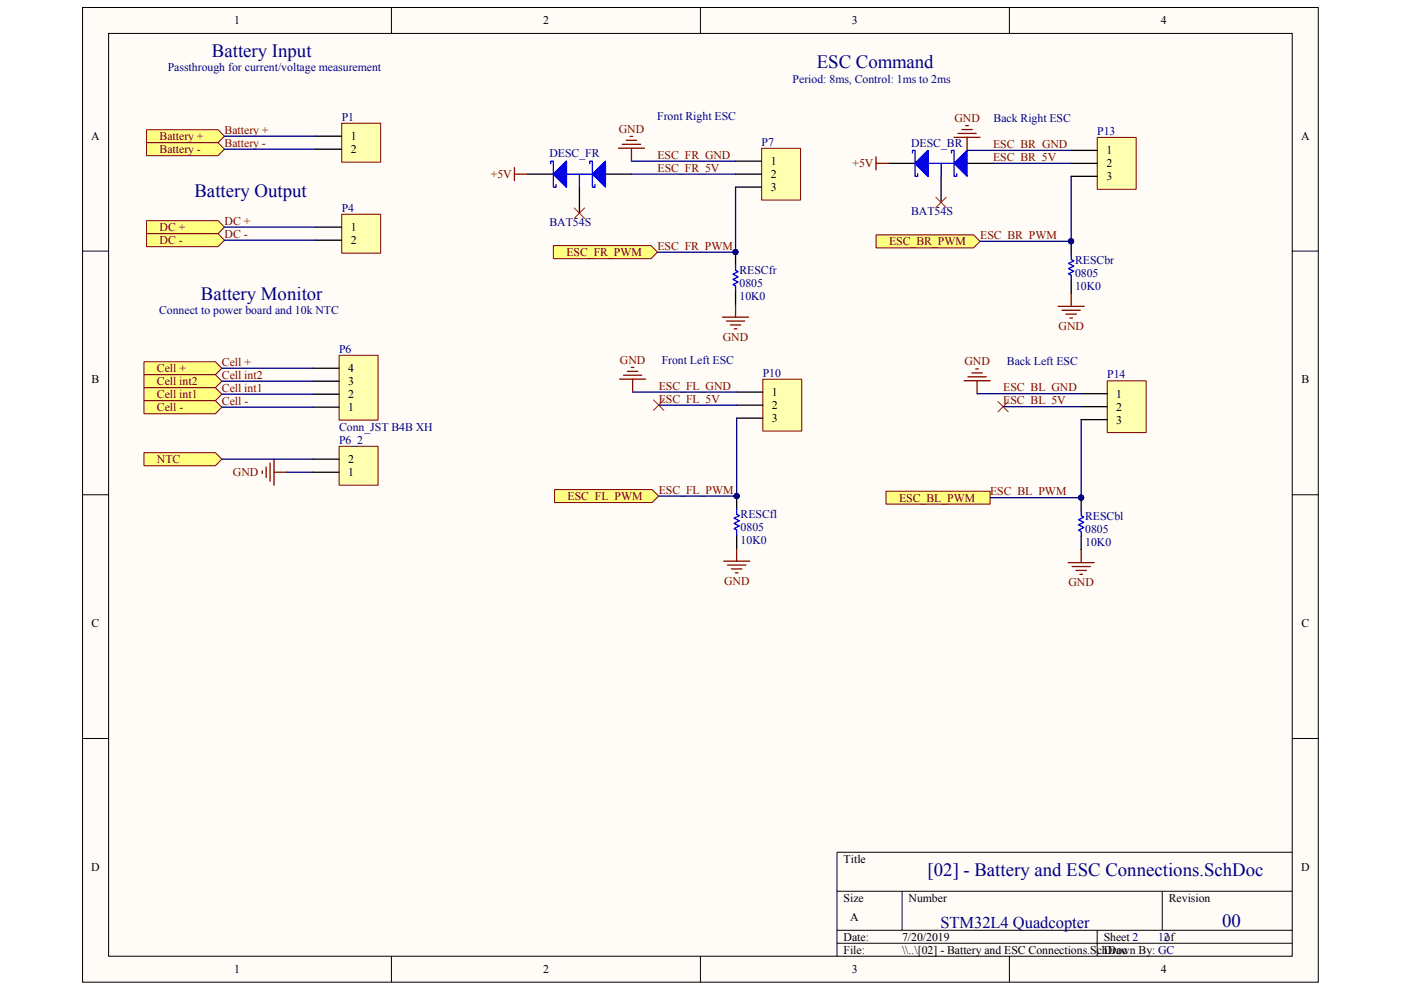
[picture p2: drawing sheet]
<svg xmlns="http://www.w3.org/2000/svg" width="297mm" height="210mm" viewBox="0 0 297 210" stroke-linecap="round" stroke-linejoin="round" font-family="sans-serif">
<path d="M17.5 1.6h262v206.7h-262z" fill="#fffcf8"/>
<path d="M17.5 1.6h262v206.7h-262z" fill="none" stroke="#000" stroke-width=".21"/>
<path d="M23 7.1h251v195.7h-251z" fill="#fffcf8"/>
<g fill="none" stroke="#000" stroke-width=".21">
<path d="M23 7.1h251v195.7h-251zM83 1.6v5.5M148.5 1.6v5.5M214 1.6v5.5M17.5 53.3h5.5M274 53.3h5.5M17.5 104.9h5.5M274 104.9h5.5M17.5 156.6h5.5M274 156.6h5.5M177.5 189h96.5M177.5 197.3h96.5"/>
<path d="M191.3 189v8.3M232.6 197.3v5.5M246.4 189v8.3M274 180.8h-96.5v22M83 202.8v5.5M148.5 202.8v5.5M177.5 200.1h96.5M214 202.8v5.5"/>
</g>
<path d="M72.5 26.2h8.2v8.2h-8.2z" fill="#ffffb0"/>
<path d="M72.5 26.1h8.2v8.3h-8.2z" fill="none" stroke="#800000" stroke-width=".21"/>
<path d="M66.9 28.9h5.5M66.9 31.6h5.5" fill="none" stroke="#000" stroke-width=".28"/>
<path d="M161.5 31.5h8.2v10.9h-8.2z" fill="#ffffb0"/>
<path d="M161.5 31.5h8.2v10.9h-8.2z" fill="none" stroke="#800000" stroke-width=".21"/>
<path d="M156 34.2h5.5M156 36.9h5.5M156 39.7h5.5" fill="none" stroke="#000" stroke-width=".28"/>
<path d="M72.5 45.5h8.2v8.2h-8.2z" fill="#ffffb0"/>
<path d="M72.5 45.4h8.2v8.3h-8.2z" fill="none" stroke="#800000" stroke-width=".21"/>
<path d="M66.9 48.2h5.5M66.9 50.9h5.5" fill="none" stroke="#000" stroke-width=".28"/>
<g fill="#ffff80" stroke="#800000" stroke-width=".21">
<path d="M31.1 27.5h15.1l1.4 1.4-1.4 1.4h-15.1z" fill-rule="evenodd"/>
<path d="M31.1 30.3h15.1l1.4 1.3-1.4 1.4h-15.1z" fill-rule="evenodd"/>
<path d="M31.1 46.8h15.1l1.4 1.4-1.4 1.4h-15.1z" fill-rule="evenodd"/>
<path d="M31.1 49.6h15.1l1.4 1.3-1.4 1.4h-15.1z" fill-rule="evenodd"/>
<path d="M30.5 76.7h15.2l1.4 1.4-1.4 1.4h-15.2z" fill-rule="evenodd"/>
<path d="M30.5 79.5h15.2l1.4 1.4-1.4 1.3h-15.2z" fill-rule="evenodd"/>
<path d="M30.5 82.2h15.2l1.4 1.4-1.4 1.4h-15.2z" fill-rule="evenodd"/>
<path d="M30.5 85h15.2l1.4 1.4-1.4 1.4h-15.2z" fill-rule="evenodd"/>
<path d="M117.3 52.1h20.7l1.4 1.4-1.4 1.4h-20.7z" fill-rule="evenodd"/>
</g>
<g fill="none" stroke="#800000" stroke-width=".28">
<path d="M131.1 31.4h5.5M131.9 30.6h3.9M132.8 29.8h2.2M133.6 28.9h.6M133.9 31.4v2.8M202.3 29.1h5.5M203.1 28.3h3.9M203.9 27.5h2.2M204.8 26.6h.5M205 29.1v2.8M132.2 79.6h3.9M133 78.8h2.2"/>
<path d="M133.9 77.9h.5M205.2 79.9h3.9M206.1 79.1h2.2M206.9 78.3h.5M131.4 80.4h5.5M134.1 80.4v2.8M204.4 80.8h5.5M207.2 80.8v2.7"/>
</g>
<g fill="#ffff80" stroke="#800000" stroke-width=".21">
<path d="M117.6 103.8h20.7l1.4 1.4-1.4 1.4h-20.7z" fill-rule="evenodd"/>
<path d="M185.7 49.8h20.7l1.4 1.4-1.4 1.4h-20.7z" fill-rule="evenodd"/>
<path d="M187.9 104.2h22v2.7h-22z" fill-rule="evenodd"/>
</g>
<path d="M55.6 99.9v.5M56.4 99.1v2.2M57.3 98.2v3.9M58.1 97.4v5.5M58.1 100.2h2.8" fill="none" stroke="#800000" stroke-width=".28"/>
<path d="M30.5 96h15.2l1.4 1.4-1.4 1.4h-15.2z" fill-rule="evenodd" fill="#ffff80" stroke="#800000" stroke-width=".21"/>
<path d="M122.8 39.7v5.5M128.4 36.9h5.5" fill="none" stroke="#000" stroke-width=".28"/>
<path d="M125.6 36.9l2.8-2.7v5.5z" fill="#00f"/>
<path d="M125.6 36.9l2.8-2.7v5.5z" fill="none" stroke="#00f" stroke-width=".28"/>
<path d="M111.8 36.9h5.5" fill="none" stroke="#000" stroke-width=".28"/>
<path d="M117.3 36.9l2.8-2.7v5.5z" fill="#00f"/>
<path d="M117.3 36.9l2.8-2.7v5.5z" fill="none" stroke="#00f" stroke-width=".28"/>
<path d="M117.3 36.9l2.8-2.7v5.5z" fill="#00f"/>
<path d="M116.8 34.7v-.5h.5v5.5h.6v-.6M117.3 36.9l2.8-2.7v5.5zM120.1 36.9h5.5M122.8 36.9v2.8M125 34.7v-.5h.6v5.5h.6v-.6" fill="none" stroke="#00f" stroke-width=".28"/>
<path d="M199.5 37.4v5.5M205 34.6h5.6" fill="none" stroke="#000" stroke-width=".28"/>
<path d="M202.3 34.6l2.7-2.7v5.5z" fill="#00f"/>
<path d="M202.3 34.6l2.7-2.7v5.5z" fill="none" stroke="#00f" stroke-width=".28"/>
<path d="M188.5 34.6h5.5" fill="none" stroke="#000" stroke-width=".28"/>
<path d="M194 34.6l2.8-2.7v5.5z" fill="#00f"/>
<path d="M194 34.6l2.8-2.7v5.5z" fill="none" stroke="#00f" stroke-width=".28"/>
<path d="M194 34.6l2.8-2.7v5.5z" fill="#00f"/>
<path d="M193.5 32.4v-.5h.5v5.5h.6v-.5M194 34.6l2.8-2.7v5.5zM196.8 34.6h5.5M199.5 34.6v2.8M201.7 32.4v-.5h.6v5.5h.5v-.5" fill="none" stroke="#00f" stroke-width=".28"/>
<path d="M71.9 75.4h8.3v13.7h-8.3z" fill="#ffffb0"/>
<path d="M71.9 75.4h8.3v13.7h-8.3z" fill="none" stroke="#800000" stroke-width=".21"/>
<path d="M66.4 78.1h5.5M66.4 86.4h5.5M66.4 83.6h5.5M66.4 80.9h5.5" fill="none" stroke="#000" stroke-width=".28"/>
<path d="M121.7 44.1l2.2 2.2M123.9 44.1l-2.2 2.2M198.4 41.8l2.2 2.2M200.6 41.8l-2.2 2.2M138.6 84.8l2.2 2.2M140.8 84.8l-2.2 2.2M211.6 85.2l2.2 2.2M213.8 85.2l-2.2 2.2" fill="none" stroke="#f00" stroke-width=".21"/>
<path d="M109.1 35.6v2.7M109.1 36.9h2.7M185.7 34.6h2.8M185.7 33.3v2.7" fill="none" stroke="#800000" stroke-width=".28"/>
<path d="M161.8 80.5h8.2v10.9h-8.2z" fill="#ffffb0"/>
<path d="M161.7 80.4h8.3v11h-8.3z" fill="none" stroke="#800000" stroke-width=".21"/>
<path d="M156.2 83.2h5.5M156.2 85.9h5.5M156.2 88.7h5.5" fill="none" stroke="#000" stroke-width=".28"/>
<g fill="none" stroke="#000080" stroke-width=".28">
<path d="M47.6 28.9h19.3M47.6 31.6h19.3M133.9 34.2h22.1M133.9 36.9h22.1M156 39.7v13.8h-16.6M205 31.9h22.1M210.6 34.6h16.5M227.1 37.4v13.8h-19.3M47.6 48.2h19.3M47.6 50.9h19.3M47.1 78.1h19.3M47.1 80.9h19.3"/>
<path d="M47.1 83.6h19.3M47.1 86.4h19.3M47.1 97.4h19.3M134.1 83.2h22.1M139.7 85.9h16.5M156.2 88.7v16.5h-16.5M207.2 83.5h22M212.7 86.3h16.5M229.2 89v16.6h-19.3M60.9 100.2h5.5"/>
</g>
<g fill="#000080" stroke="#000080" stroke-width=".21">
<circle cx="155.9" cy="53.5" r=".53"/>
<circle cx="156.2" cy="105.2" r=".54"/>
<circle cx="227.1" cy="51.2" r=".54"/>
<circle cx="229.2" cy="105.5" r=".54"/>
</g>
<path d="M232.7 29.2h8.2v11h-8.2z" fill="#ffffb0"/>
<path d="M232.6 29.1h8.3v11.1h-8.3z" fill="none" stroke="#800000" stroke-width=".21"/>
<path d="M227.1 31.9h5.5M227.1 34.6h5.5M227.1 37.4h5.5" fill="none" stroke="#000" stroke-width=".28"/>
<path d="M234.8 80.8h8.2v11h-8.2z" fill="#ffffb0"/>
<path d="M234.8 80.8h8.2v11h-8.2z" fill="none" stroke="#800000" stroke-width=".21"/>
<path d="M156 53.5v2.7M227.1 51.2v2.8M227.1 59.5v2.7M156 61.7v2.8M229.2 83.5h5.5M229.2 86.3h5.5M229.2 89h5.5M156.2 105.2v2.8M156.2 113.5v2.7M229.2 105.6v2.7M229.2 113.8v2.8" fill="none" stroke="#000" stroke-width=".28"/>
<g fill="none" stroke="#800000" stroke-width=".28">
<path d="M153.2 67.3h5.5M154 68.1h3.9M154.9 68.9h2.2M155.7 69.7h.5M156 64.5v2.8M224.3 65h5.6M225.2 65.8h3.8M226 66.6h2.2M226.8 67.5h.6M227.1 62.2v2.8M153.4 119h5.6M154.3 119.8h3.8"/>
<path d="M156.2 116.2v2.8M226.5 119.3h5.5M229.2 116.6v2.7M155.1 120.7h2.2M155.9 121.5h.6M227.3 120.2h3.9M228.1 121h2.2M229 121.8h.5"/>
</g>
<g fill="#000080" stroke="#000080" stroke-width=".21">
<circle cx="155.9" cy="53.5" r=".53"/>
<circle cx="156.2" cy="105.2" r=".54"/>
<circle cx="227.1" cy="51.2" r=".54"/>
<circle cx="229.2" cy="105.5" r=".54"/>
</g>
<path d="M156 56.2v1.1l.5 .3-1.1 .6 1.1 .5-1.1 .6 1.1 .5-1.1 .6 .6 .2v1.1M227.1 54v1.1l.6 .2-1.2 .6 1.2 .5-1.2 .6 1.2 .5-1.2 .6 .6 .3v1.1M156.2 108v1.1l.6 .3-1.2 .5 1.2 .6-1.2 .5 1.2 .6-1.2 .5 .6 .3v1.1M229.2 108.3v1.1l.6 .3-1.1 .5 1.1 .6-1.1 .5 1.1 .6-1.1 .6 .5 .2v1.1" fill="none" stroke="#00f" stroke-width=".28"/>
<path d="M71.9 94.7h8.3v8.2h-8.3z" fill="#ffffb0"/>
<path d="M71.9 94.7h8.3v8.2h-8.3z" fill="none" stroke="#800000" stroke-width=".21"/>
<path d="M66.4 97.4h5.5M66.4 100.2h5.5" fill="none" stroke="#000" stroke-width=".28"/>
<g font-size="4" fill="#000080">
<text x="44.9" y="12.1">Battery Input</text>
<text x="173.2" y="14.5">ESC Command</text>
<text x="41.2" y="41.8">Battery Output</text>
<text x="42.6" y="63.7">Battery Monitor</text>
<text x="196.7" y="185.8">[02] - Battery and ESC Connections.SchDoc</text>
<text x="259.1" y="196.6">00</text>
</g>
<text font-size="3.5" fill="#000080" x="199.4" y="196.7">STM32L4 Quadcopter</text>
<g font-size="2.5">
<text x="49.6" y="5.2">1</text>
<text x="115.1" y="5.2">2</text>
<text x="180.6" y="5.2">3</text>
<text x="246.1" y="5.2">4</text>
<text x="19.4" y="29.6">A</text>
<text x="74.4" y="29.7">1</text>
<text x="275.9" y="29.6">A</text>
<text x="74.4" y="32.5">2</text>
<text x="163.4" y="35.1">1</text>
<text x="234.6" y="32.7">1</text>
<text x="234.6" y="35.5">2</text>
<text x="163.4" y="37.8">2</text>
<text x="163.4" y="40.6">3</text>
<text x="234.6" y="38.2">3</text>
<text x="74.4" y="49">1</text>
<text x="74.4" y="51.8">2</text>
<text x="19.4" y="81.3">B</text>
<text x="73.8" y="81.7">3</text>
<text x="73.8" y="78.9">4</text>
<text x="275.9" y="81.3">B</text>
<text x="73.8" y="87.2">1</text>
<text x="73.8" y="84.5">2</text>
<text x="163.7" y="84">1</text>
<text x="163.7" y="86.8">2</text>
<text x="163.7" y="89.5">3</text>
<text x="236.7" y="84.4">1</text>
<text x="236.7" y="87.1">2</text>
<text x="236.7" y="89.9">3</text>
<text x="73.8" y="101">1</text>
<text x="73.8" y="98.2">2</text>
<text x="19.4" y="133">C</text>
<text x="275.9" y="133">C</text>
<text x="19.4" y="184.7">D</text>
<text x="178.9" y="183">Title</text>
<text x="275.9" y="184.7">D</text>
<text x="178.9" y="191.3">Size</text>
<text x="192.6" y="191.3">Number</text>
<text x="247.8" y="191.3">Revision</text>
<text x="180.2" y="195.4">A</text>
<text x="178.9" y="199.5">Date:</text>
<text x="178.9" y="202.3">File:</text>
<text x="191.3" y="202.3">\\..\[02] - Battery and ESC Connections.SchDoc</text>
<text x="191.3" y="199.5">7/20/2019</text>
<text x="234" y="199.5">Sheet 2</text>
<text x="234" y="202.3">Drawn By: GC</text>
<text x="246.9" y="199.5">of</text>
<text x="49.6" y="206.4">1</text>
<text x="115.1" y="206.4">2</text>
<text x="180.6" y="206.4">3</text>
<text x="246.1" y="206.4">4</text>
</g>
<g font-size="2.5" fill="#000080">
<text x="35.6" y="15.2">Passthrough for current/voltage measurement</text>
<text x="168.1" y="17.7">Period: 8ms, Control: 1ms to 2ms</text>
<text x="72.5" y="25.6">P1</text>
<text x="139.3" y="25.4">Front Right ESC</text>
<text x="210.6" y="25.8">Back Right ESC</text>
<text x="232.6" y="28.6">P13</text>
<text x="116.5" y="33.4">DESC_FR</text>
<text x="161.5" y="30.9">P7</text>
<text x="193.2" y="31.1">DESC_BR</text>
<text x="72.5" y="44.9">P4</text>
<text x="193.2" y="45.7">BAT54S</text>
<text x="116.5" y="48">BAT54S</text>
<text x="156.8" y="58.2">RESCfr</text>
<text x="227.9" y="58.7">0805</text>
<text x="227.9" y="55.9">RESCbr</text>
<text x="156.8" y="61">0805</text>
<text x="156.8" y="63.7">10K0</text>
<text x="227.9" y="61.4">10K0</text>
<text x="33.7" y="66.7">Connect to power board and 10k NTC</text>
<text x="71.9" y="74.8">P6</text>
<text x="140.3" y="77.1">Front Left ESC</text>
<text x="213.5" y="77.5">Back Left ESC</text>
<text x="161.7" y="79.9">P10</text>
<text x="234.8" y="80.2">P14</text>
<text x="71.9" y="91.3">Conn_JST B4B XH</text>
<text x="71.9" y="94.1">P6_2</text>
<text x="157" y="112.7">0805</text>
<text x="157" y="109.9">RESCfl</text>
<text x="230.1" y="113">0805</text>
<text x="230.1" y="110.3">RESCbl</text>
<text x="157" y="115.4">10K0</text>
<text x="230.1" y="115.8">10K0</text>
<text x="245.5" y="199.7">12</text>
</g>
<g font-size="2.5" fill="#800000">
<text x="33.8" y="29.7">Battery +</text>
<text x="47.6" y="28.4">Battery +</text>
<text x="131.2" y="28.2">GND</text>
<text x="202.3" y="25.8">GND</text>
<text x="33.8" y="32.5">Battery -</text>
<text x="47.6" y="31.1">Battery -</text>
<text x="139.4" y="33.7">ESC_FR_GND</text>
<text x="180.7" y="35.5">+5V</text>
<text x="210.6" y="31.4">ESC_BR_GND</text>
<text x="210.6" y="34.1">ESC_BR_5V</text>
<text x="104.1" y="37.8">+5V</text>
<text x="139.4" y="36.4">ESC_FR_5V</text>
<text x="47.6" y="47.7">DC +</text>
<text x="33.8" y="49">DC +</text>
<text x="33.8" y="51.8">DC -</text>
<text x="47.6" y="50.4">DC -</text>
<text x="139.4" y="53">ESC_FR_PWM</text>
<text x="188.5" y="52">ESC_BR_PWM</text>
<text x="207.8" y="50.7">ESC_BR_PWM</text>
<text x="120.1" y="54.3">ESC_FR_PWM</text>
<text x="224.4" y="70">GND</text>
<text x="47.1" y="77.6">Cell +</text>
<text x="131.4" y="77.1">GND</text>
<text x="153.2" y="72.3">GND</text>
<text x="204.5" y="77.5">GND</text>
<text x="33.3" y="78.9">Cell +</text>
<text x="33.3" y="81.7">Cell int2</text>
<text x="47.1" y="80.3">Cell int2</text>
<text x="47.1" y="83.1">Cell int1</text>
<text x="139.7" y="82.6">ESC_FL_GND</text>
<text x="212.7" y="83">ESC_BL_GND</text>
<text x="33.3" y="84.5">Cell int1</text>
<text x="33.3" y="87.2">Cell -</text>
<text x="47.1" y="85.8">Cell -</text>
<text x="139.7" y="85.4">ESC_FL_5V</text>
<text x="212.7" y="85.7">ESC_BL_5V</text>
<text x="33.3" y="98.2">NTC</text>
<text x="49.4" y="101">GND</text>
<text x="120.4" y="106.1">ESC_FL_PWM</text>
<text x="139.7" y="104.7">ESC_FL_PWM</text>
<text x="190.6" y="106.4">ESC_BL_PWM</text>
<text x="209.9" y="105.1">ESC_BL_PWM</text>
<text x="153.5" y="124">GND</text>
<text x="226.5" y="124.3">GND</text>
</g>
</svg>
